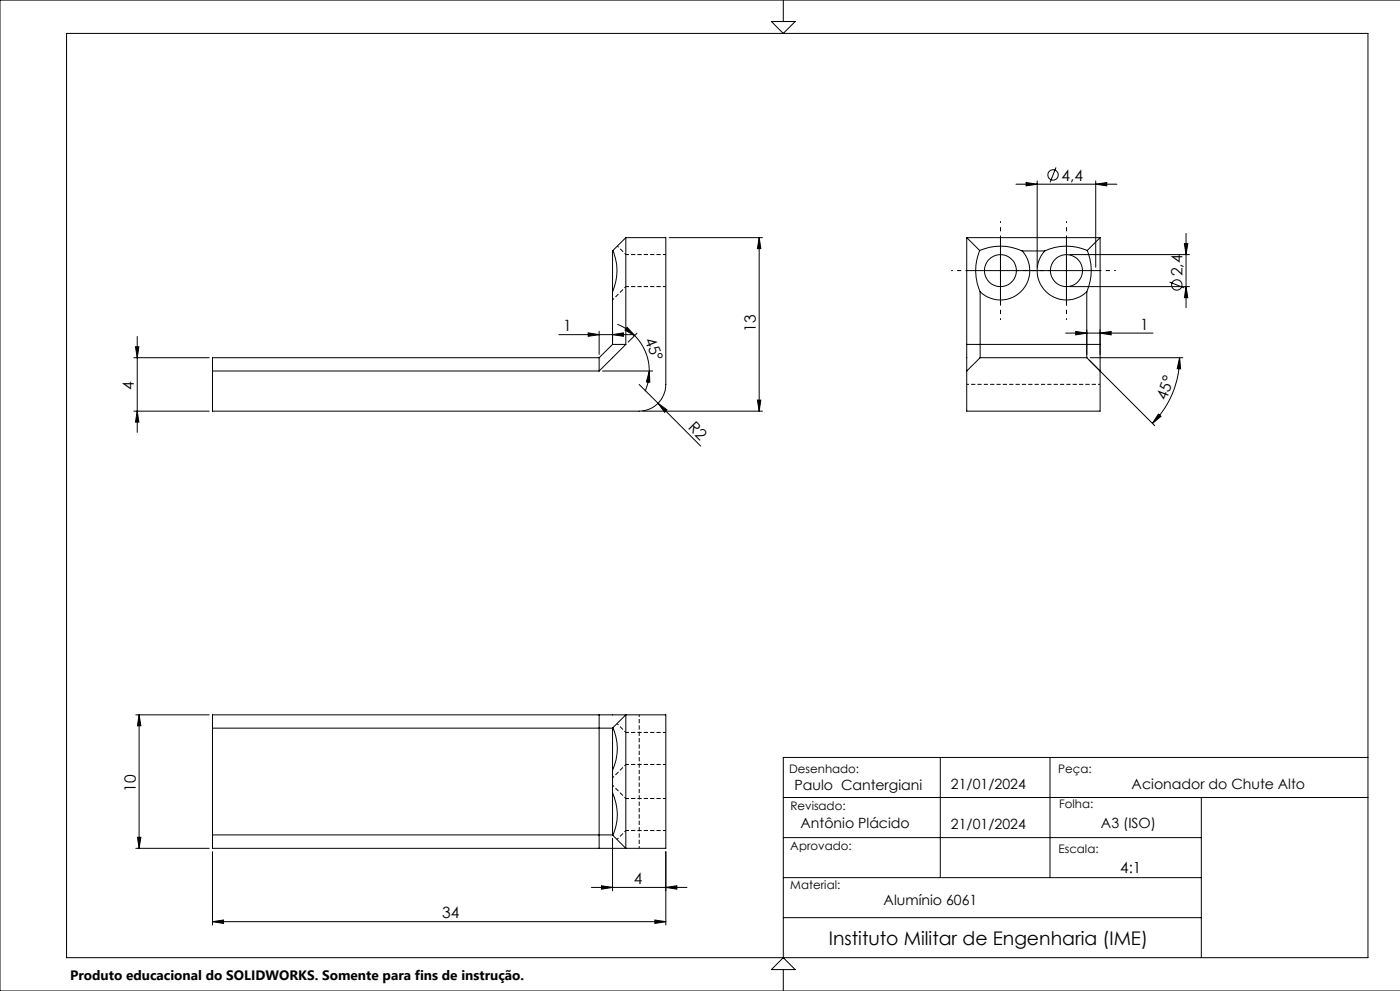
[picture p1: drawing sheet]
<svg xmlns="http://www.w3.org/2000/svg" width="420mm" height="297mm" viewBox="0 0 420 297" stroke-linecap="round" stroke-linejoin="round" font-family="sans-serif">
<path d="M187.8 76.3l-2.6-2.6M183.8 89.9l4-4M187.8 219.5l-2.7-2.6M183.8 233.1l4-4M187.8 239.3l-4-4M185.1 251.6l2.7-2.7" fill="none" stroke="#000" stroke-width=".3" stroke-dasharray="1.3 .6" stroke-dashoffset=".7" stroke-linecap="butt"/>
<path d="M199.8 76.3h-12M187.8 85.9h12M199.8 219.5h-12M187.8 229.1h12M199.8 239.3h-12M187.8 248.9h12" fill="none" stroke="#000" stroke-width=".3" stroke-dasharray="1.3 .6" stroke-dashoffset=".3" stroke-linecap="butt"/>
<g fill="none" stroke="#000" stroke-width=".3">
<path d="M20 10h390.4v277h-390.4zM231.4 6.5h7.1l-3.5 3.5zM235 0v6.5M420 0h-420v297h420M304.8 55.2h30.3M307.8 54.7l3.3 .5-3.3 .5zM311.1 54.2v25.9M316.8 50.2l-1.8 4.4M328.7 55.2l3.3-.5v1zM328.7 54.2v25.9M183.8 75.1v12.4M187.7 71.2h12v44a8 8 0 0 1-8 8h-128v-16h116"/>
<path d="M187.7 71.2l-3.8 3.9a15.5 15.5 0 0 1-.1 12.4M187.7 71.2v32M200.7 71.2h28M227.8 71.2v52M227.8 71.2l.4 3.3h-1zM290 71.2v52h40v-52M290 71.2h40M290 71.2l3.9 3.9M293.9 75.1a15.5 15.5 0 0 1 12.8 .1M293.9 75.1a15.7 15.7 0 0 0 .1 12.4M300.1 71.1v20M306.7 75.2a8.8 8.8 0 0 1-.4 12.2 8.8 8.8 0 0 1-12.3 .1"/>
<path d="M306.7 75.2h6.7M313.4 75.2a8.8 8.8 0 0 0 .4 12.2 8.8 8.8 0 0 0 12.2 .1M319.9 71.1v20M320.9 76.3h35.9M326.2 75.1a15.5 15.5 0 0 0-12.8 .1M326.2 75.1a15.7 15.7 0 0 1-.2 12.4M330 71.2l-3.8 3.9M355.3 73h1l-.5 3.3zM355.8 70v22.2M176.5 99.8l3.2 .5-3.2 .5zM179.7 99.3v6.9M183.8 87.5v15.7"/>
<path d="M185.2 97.2l3 1.6 2.2 1.8M188.1 98.1l2.3 2.5-2.9-1.7zM191.1 99.9l-2.6 2.6M290.1 81.1h39.8M294 87.5v19.7M319.7 99.8h26.2M320.9 85.9h35.9M322.7 99.3l3.3 .5-3.3 .6zM326 87.5v19.7M330 99.8l3.3-.5v1.1zM350.8 84.5l4.5 1.8M355.8 85.9l.5 3.3h-1z"/>
<path d="M40.1 107.2h22.7M40.6 103.9h1.1l-.5 3.3zM41.2 100.9v28.7M63.7 111.2h116M167.6 100.3h22.5M179.7 107.2v4M180.8 111.2h15M183.8 100.3l3.2-.5v1zM183.8 103.2l-4.1 4M183.8 103.2h3.9M187.7 103.2l-8 8M190.4 100.6a15.2 15.2 0 0 1 4.4 10.6"/>
<path d="M191.7 115.2l5.7 5.7M194.8 111.2l.1 3.3-1-.1zM194.8 111.2l-.4 3.4-.9 2.7M227.2 119.9h1l-.4 3.3zM290 103.2h40M294 107.2h32M294 107.2l-4 4M326 107.2l20.4 20.4M327 107.2h27.9M353.9 107.2l.3 3.3h-1zM353.9 107.2a27.9 27.9 0 0 1-8.2 19.7M40.1 123.2h22.7"/>
<path d="M41.2 123.2l.5 3.3h-1.1zM192.8 123.2h35.9M197.4 120.9l2.7 1.9-.7 .8zM197.4 120.9l12.8 12.8M347.5 124.1l.8 .7-2.6 2.1zM40.7 214.2h22.1M41.7 214.2v40M41.7 214.2l.6 3.3h-1.1zM63.7 214.2h136v40h-136zM63.7 218.2h120.1M179.7 214.2v40M183.8 218.2v12.7"/>
<path d="M183.8 218.1v.1M183.9 218.1l3.8-3.9v40l-3.8-3.8a15.3 15.3 0 0 0-.1-12.8v-6.7a15.3 15.3 0 0 0 .1-12.8zM183.8 237.6v12.6M235 239h175.4M282.1 227v36M315 227v36M360.4 239v48M410.4 227h-175.4v60M40.7 254.2h22.1M41.2 250.9h1.1l-.6 3.3zM63.7 250.2h120.1M63.7 255.2v22"/>
<path d="M183.8 250.2v.1M183.8 251.2v15.8M199.7 255.2v22M235 251h125.4M63.7 276.2l3.4-.5v1.1zM63.7 276.2h136M177.4 266h28.7M180.4 265.5l3.4 .5-3.4 .5zM196.5 275.7l3.2 .5-3.2 .6zM199.7 266l3.4-.5v1zM235 275h125.4M235 263h125.4"/>
<path d="M231.4 290.6l3.6-3.6 3.5 3.6zM235 290.6v6.4"/>
<circle cx="315.9" cy="52.4" r="1.56"/>
<circle cx="300.1" cy="81.1" r="4.8"/>
<circle cx="319.9" cy="81.1" r="4.8"/>
<circle cx="353.1" cy="85.4" r="1.55"/>
</g>
<path d="M330.1 115.2h-40M191.8 214.2v40" fill="none" stroke="#000" stroke-width=".3" stroke-dasharray="1.3 .6" stroke-dashoffset=".6" stroke-linecap="butt"/>
<path d="M300.2 71.1v-4.8M320 71.1v-4.8M290.2 81.1h-4.8M300.2 91.1v4.8M310 81.1h-4.8M310.2 81.1h4.8M320 91.1v4.8M330 81.1h4.8" fill="none" stroke="#000" stroke-width=".3" stroke-dasharray="15.2 1.3 1.3 1.3" stroke-dashoffset="14.7" stroke-linecap="butt"/>
<g fill="#000">
<path d="M197.4 120.9l2.7 1.9-.7 .8z"/>
<path d="M322.7 99.3l3.3 .5-3.3 .6zM330 99.8l3.3-.5v1.1z"/>
<path d="M40.6 103.9h1.1l-.5 3.3zM41.2 123.2l.5 3.3h-1.1zM227.8 71.2l.4 3.3h-1zM227.2 119.9h1l-.4 3.3zM355.3 73h1l-.5 3.3zM355.8 85.9l.5 3.3h-1zM41.7 214.2l.6 3.3h-1.1zM41.2 250.9h1.1l-.6 3.3z"/>
<path d="M176.5 99.8l3.2 .5-3.2 .5zM183.8 100.3l3.2-.5v1zM307.8 54.7l3.3 .5-3.3 .5zM328.7 55.2l3.3-.5v1z"/>
<path d="M194.8 111.2l.1 3.3-1-.1zM188.1 98.1l2.3 2.5-2.9-1.7z"/>
<path d="M347.5 124.1l.8 .7-2.6 2.1zM353.9 107.2l.3 3.3h-1z"/>
<path d="M180.4 265.5l3.4 .5-3.4 .5zM199.7 266l3.4-.5v1z"/>
<path d="M196.5 275.7l3.2 .5-3.2 .6zM63.7 276.2l3.4-.5v1.1z"/>
</g>
<text font-size="5.6" x="248.7" y="283.2">Instituto Militar de Engenharia (IME)</text>
<g font-size="4.7">
<text x="318.5" y="54.1">4,4</text>
<text x="354.8" y="82.8" transform="rotate(-90 354.8 82.8)">2,4</text>
<text x="168.9" y="99.3">1</text>
<text x="193.4" y="102" transform="rotate(68 193.4 102)">45°</text>
<text x="226.8" y="99.5" transform="rotate(-90 226.8 99.5)">13</text>
<text x="342.1" y="98.8">1</text>
<text x="40.2" y="116.8" transform="rotate(-90 40.2 116.8)">4</text>
<text x="349.8" y="120.1" transform="rotate(-69 349.8 120.1)">45°</text>
<text x="206.2" y="128.2" transform="rotate(45 206.2 128.2)">R2</text>
<text x="40.8" y="237.4" transform="rotate(-90 40.8 237.4)">10</text>
<text x="190.1" y="264.9">4</text>
<text x="132.6" y="275.2">34</text>
</g>
<text font-size="4.6" x="336.1" y="261.6">4:1</text>
<g font-size="4.2">
<text x="238.4" y="236.8">Paulo Cantergiani</text>
<text x="285.3" y="236.3">21/01/2024</text>
<text x="339.5" y="236.3">Acionador do Chute Alto</text>
<text x="240.2" y="248.1">Antônio Plácido</text>
<text x="285.3" y="248.4">21/01/2024</text>
<text x="330.3" y="248.1">A3 (ISO)</text>
<text x="265.1" y="271.3">Alumínio 6061</text>
</g>
<text font-size="4.1" x="21" y="293.7">Produto educacional do SOLIDWORKS. Somente para fins de instrução.</text>
<g font-size="3.5">
<text x="236.8" y="231.8">Desenhado:</text>
<text x="317.4" y="231.8">Peça:</text>
<text x="237.1" y="242.7">Revisado:</text>
<text x="317.7" y="242.1">Folha:</text>
<text x="237.1" y="254.7">Aprovado:</text>
<text x="317.5" y="255.7">Escala:</text>
<text x="237.1" y="266.6">Material:</text>
</g>
</svg>
